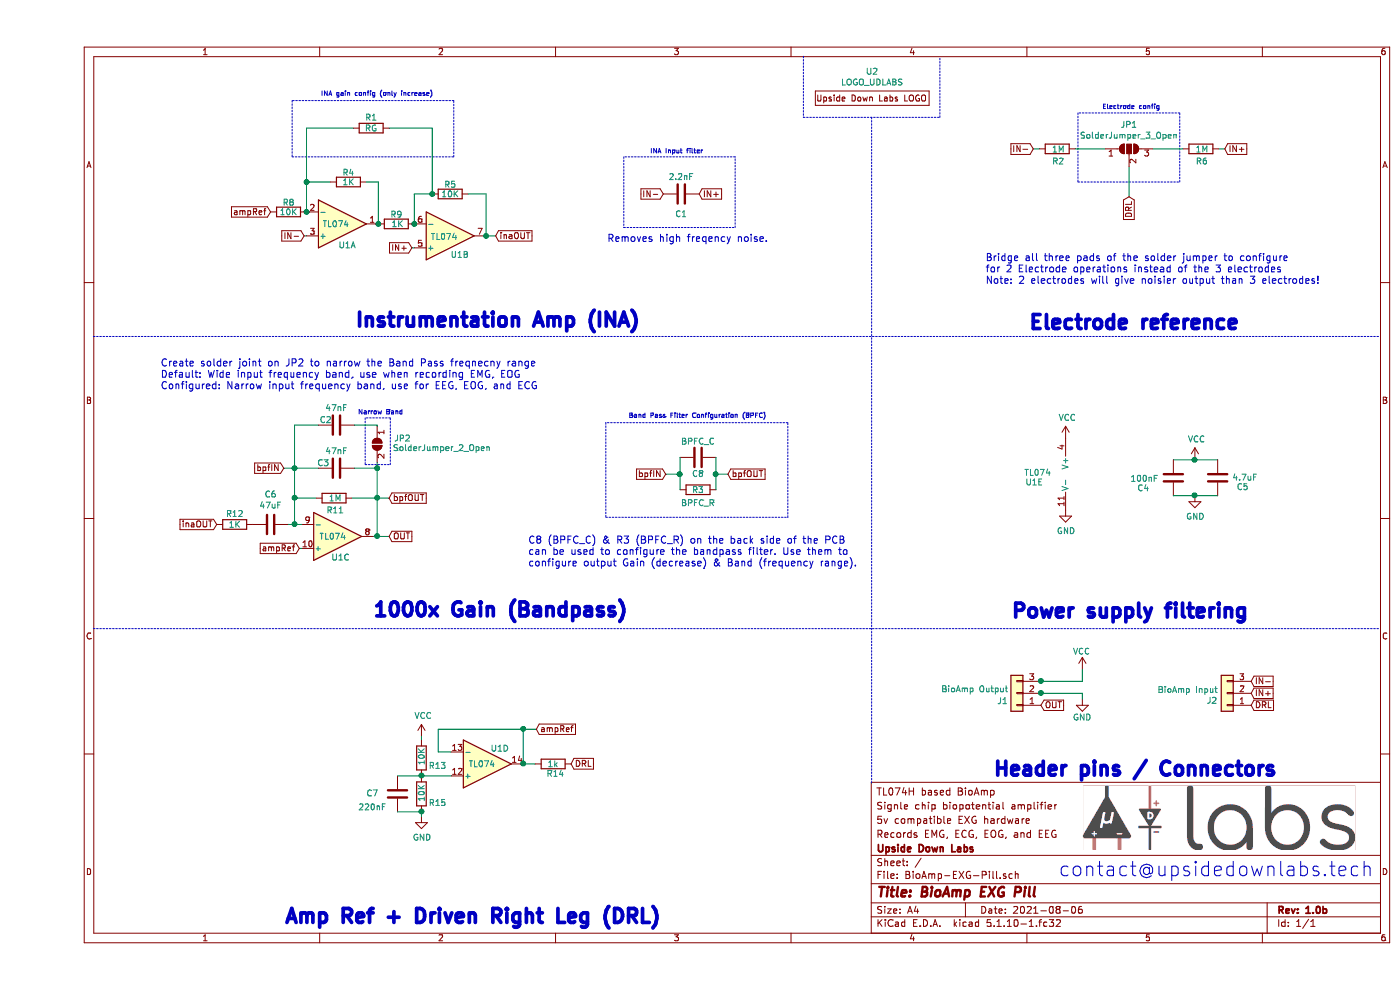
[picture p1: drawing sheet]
EESchema Schematic File Version 4
EELAYER 30 0
EELAYER END
$Descr A4 11693 8268
encoding utf-8
Sheet 1 1
Title "BioAmp EXG Pill"
Date "2021-08-06"
Rev "1.0b"
Comp "Upside Down Labs"
Comment1 "Records EMG, ECG, EOG, and EEG"
Comment2 "5v compatible EXG hardware"
Comment3 "Signle chip biopotential amplifier"
Comment4 "TL074H based BioAmp"
$EndDescr
$Comp
L Amplifier_Operational:TL074 U1
U 2 1
P 3450 1970
F 0 "U1" H 3530 2130 50  0000 C CNN
F 1 "TL074" H 3400 1980 50  0000 C CNN
F 2 "Package_SO:TSSOP-14_4.4x5mm_P0.65mm" H 3400 2070 50  0001 C CNN
F 3 "http://www.ti.com/lit/ds/symlink/tl071.pdf" H 3500 2170 50  0001 C CNN
	2    3450 1970
	1    0    0    1   
$EndComp
$Comp
L Amplifier_Operational:TL074 U1
U 5 1
P 8690 3960
F 0 "U1" H 8255 3895 50  0000 L CNN
F 1 "TL074" H 8245 3975 50  0000 L CNN
F 2 "Package_SO:TSSOP-14_4.4x5mm_P0.65mm" H 8640 4060 50  0001 C CNN
F 3 "http://www.ti.com/lit/ds/symlink/tl071.pdf" H 8740 4160 50  0001 C CNN
	5    8690 3960
	1    0    0    -1  
$EndComp
$Comp
L Device:R R9
U 1 1
P 3000 1870
F 0 "R9" V 2920 1870 50  0000 C CNN
F 1 "1K" V 3000 1880 50  0000 C CNN
F 2 "Resistor_SMD:R_0603_1608Metric_Pad0.98x0.95mm_HandSolder" V 2930 1870 50  0001 C CNN
F 3 "~" H 3000 1870 50  0001 C CNN
	1    3000 1870
	0    1    1    0   
$EndComp
$Comp
L Device:R R4
U 1 1
P 2600 1520
F 0 "R4" V 2520 1520 50  0000 C CNN
F 1 "1K" V 2600 1520 50  0000 C CNN
F 2 "Resistor_SMD:R_0603_1608Metric_Pad0.98x0.95mm_HandSolder" V 2530 1520 50  0001 C CNN
F 3 "~" H 2600 1520 50  0001 C CNN
	1    2600 1520
	0    1    1    0   
$EndComp
$Comp
L Device:R R5
U 1 1
P 3450 1620
F 0 "R5" V 3370 1620 50  0000 C CNN
F 1 "10K" V 3450 1620 50  0000 C CNN
F 2 "Resistor_SMD:R_0603_1608Metric_Pad0.98x0.95mm_HandSolder" V 3380 1620 50  0001 C CNN
F 3 "~" H 3450 1620 50  0001 C CNN
	1    3450 1620
	0    1    1    0   
$EndComp
Text GLabel 3830 1970 2    50   Input ~ 0
inaOUT
Text GLabel 2230 1970 0    50   Input ~ 0
IN-
Text GLabel 3130 2070 0    50   Input ~ 0
IN+
Wire Wire Line
	2750 1520 2850 1520
Wire Wire Line
	2850 1520 2850 1870
Wire Wire Line
	2450 1520 2250 1520
Wire Wire Line
	3600 1620 3750 1620
Wire Wire Line
	3750 1620 3750 1970
Wire Wire Line
	3300 1620 3150 1620
Wire Wire Line
	3150 1620 3150 1870
Connection ~ 3150 1870
$Comp
L power:VCC #PWR07
U 1 1
P 3210 6150
F 0 "#PWR07" H 3210 6000 50  0001 C CNN
F 1 "VCC" H 3225 6323 50  0000 C CNN
F 2 "" H 3210 6150 50  0001 C CNN
F 3 "" H 3210 6150 50  0001 C CNN
	1    3210 6150
	1    0    0    -1  
$EndComp
Text Notes 2650 2750 0    118  ~ 24
Instrumentation Amp (INA)
Text Notes 2800 5170 0    118  ~ 24
1000x Gain (Bandpass)
Text Notes 2060 7730 0    118  ~ 24
Amp Ref + Driven Right Leg (DRL) 
Text Notes 8130 5180 0    118  ~ 24
Power supply filtering
$Comp
L Amplifier_Operational:TL074 U1
U 4 1
P 3760 6380
F 0 "U1" H 3865 6255 50  0000 C CNN
F 1 "TL074" H 3715 6385 50  0000 C CNN
F 2 "Package_SO:TSSOP-14_4.4x5mm_P0.65mm" H 3710 6480 50  0001 C CNN
F 3 "http://www.ti.com/lit/ds/symlink/tl071.pdf" H 3810 6580 50  0001 C CNN
	4    3760 6380
	1    0    0    1   
$EndComp
Text GLabel 4460 6380 2    50   Input ~ 0
DRL
$Comp
L Device:R R14
U 1 1
P 4310 6380
F 0 "R14" V 4390 6400 50  0000 C CNN
F 1 "1k" V 4310 6380 50  0000 C CNN
F 2 "Resistor_SMD:R_0603_1608Metric_Pad0.98x0.95mm_HandSolder" V 4240 6380 50  0001 C CNN
F 3 "~" H 4310 6380 50  0001 C CNN
	1    4310 6380
	0    1    1    0   
$EndComp
$Comp
L Amplifier_Operational:TL074 U1
U 1 1
P 2550 1870
F 0 "U1" H 2590 2050 50  0000 C CNN
F 1 "TL074" H 2495 1875 50  0000 C CNN
F 2 "Package_SO:TSSOP-14_4.4x5mm_P0.65mm" H 2500 1970 50  0001 C CNN
F 3 "http://www.ti.com/lit/ds/symlink/tl071.pdf" H 2600 2070 50  0001 C CNN
	1    2550 1870
	1    0    0    1   
$EndComp
Connection ~ 2850 1870
Connection ~ 2250 1770
Wire Wire Line
	4060 6380 4060 6090
Wire Wire Line
	4060 6090 3350 6090
Wire Wire Line
	3350 6090 3350 6280
Wire Wire Line
	3350 6280 3460 6280
Text GLabel 4170 6090 2    50   Input ~ 0
ampRef
Wire Wire Line
	4160 6380 4060 6380
Connection ~ 4060 6380
Wire Wire Line
	4170 6090 4060 6090
Connection ~ 4060 6090
Wire Wire Line
	3750 1970 3830 1970
Connection ~ 3750 1970
Text GLabel 1950 1770 0    50   Input ~ 0
ampRef
Wire Wire Line
	2940 1070 3300 1070
Wire Wire Line
	3300 1070 3300 1620
Connection ~ 3300 1620
Wire Wire Line
	2640 1070 2250 1070
Wire Wire Line
	2250 1070 2250 1520
Connection ~ 2250 1520
Wire Wire Line
	2250 1520 2250 1770
Wire Notes Line
	2130 840  2130 1310
Wire Notes Line
	2130 1310 3480 1310
Wire Notes Line
	3480 1310 3480 840 
Wire Notes Line
	3480 840  2130 840 
Text Notes 2370 810  0    39   ~ 0
INA gain config (only increase)
$Comp
L Device:R R8
U 1 1
P 2100 1770
F 0 "R8" V 2020 1770 50  0000 C CNN
F 1 "10K" V 2100 1770 50  0000 C CNN
F 2 "Resistor_SMD:R_0603_1608Metric_Pad0.98x0.95mm_HandSolder" V 2030 1770 50  0001 C CNN
F 3 "~" H 2100 1770 50  0001 C CNN
	1    2100 1770
	0    1    1    0   
$EndComp
$Comp
L Amplifier_Operational:TL074 U1
U 3 1
P 2510 4480
F 0 "U1" H 2535 4660 50  0000 C CNN
F 1 "TL074" H 2470 4485 50  0000 C CNN
F 2 "Package_SO:TSSOP-14_4.4x5mm_P0.65mm" H 2460 4580 50  0001 C CNN
F 3 "http://www.ti.com/lit/ds/symlink/tl071.pdf" H 2560 4680 50  0001 C CNN
	3    2510 4480
	1    0    0    1   
$EndComp
$Comp
L Device:R R11
U 1 1
P 2480 4160
F 0 "R11" V 2580 4170 50  0000 C CNN
F 1 "1M" V 2480 4170 50  0000 C CNN
F 2 "Resistor_SMD:R_0603_1608Metric_Pad0.98x0.95mm_HandSolder" V 2410 4160 50  0001 C CNN
F 3 "~" H 2480 4160 50  0001 C CNN
	1    2480 4160
	0    1    1    0   
$EndComp
$Comp
L Device:R R12
U 1 1
P 1650 4380
F 0 "R12" V 1560 4380 50  0000 C CNN
F 1 "1K" V 1650 4380 50  0000 C CNN
F 2 "Resistor_SMD:R_0603_1608Metric_Pad0.98x0.95mm_HandSolder" V 1580 4380 50  0001 C CNN
F 3 "~" H 1650 4380 50  0001 C CNN
	1    1650 4380
	0    1    1    0   
$EndComp
$Comp
L Device:C C6
U 1 1
P 1950 4380
F 0 "C6" V 1698 4380 50  0000 C CNN
F 1 "47uF" V 1789 4380 50  0000 C CNN
F 2 "Capacitor_SMD:C_0805_2012Metric_Pad1.18x1.45mm_HandSolder" H 1988 4230 50  0001 C CNN
F 3 "~" H 1950 4380 50  0001 C CNN
	1    1950 4380
	0    1    1    0   
$EndComp
Text GLabel 2940 4480 2    50   Input ~ 0
OUT
Text GLabel 1500 4380 0    50   Input ~ 0
inaOUT
Text GLabel 2190 4580 0    50   Input ~ 0
ampRef
Wire Wire Line
	2100 4380 2150 4380
Wire Wire Line
	2330 4160 2150 4160
Wire Wire Line
	2150 4160 2150 4380
Connection ~ 2150 4380
Wire Wire Line
	2150 4380 2210 4380
$Comp
L Device:C C2
U 1 1
P 2500 3550
F 0 "C2" V 2540 3460 50  0000 C CNN
F 1 "47nF" V 2640 3550 50  0000 C CNN
F 2 "Capacitor_SMD:C_0603_1608Metric_Pad1.08x0.95mm_HandSolder" H 2538 3400 50  0001 C CNN
F 3 "~" H 2500 3550 50  0001 C CNN
	1    2500 3550
	0    1    -1   0   
$EndComp
Wire Wire Line
	2350 3910 2150 3910
Wire Wire Line
	2150 3910 2150 4160
Connection ~ 2150 4160
Wire Wire Line
	2350 3550 2150 3550
Wire Wire Line
	2150 3550 2150 3910
Connection ~ 2150 3910
$Comp
L Device:C C5
U 1 1
P 9860 3990
F 0 "C5" H 9650 4070 50  0000 C CNN
F 1 "4.7uF" H 9630 3990 50  0000 C CNN
F 2 "Capacitor_SMD:C_0603_1608Metric_Pad1.08x0.95mm_HandSolder" H 9898 3840 50  0001 C CNN
F 3 "~" H 9860 3990 50  0001 C CNN
	1    9860 3990
	-1   0    0    1   
$EndComp
$Comp
L Device:C C4
U 1 1
P 9490 3990
F 0 "C4" H 9740 4080 50  0000 C CNN
F 1 "100nF" H 9730 4000 50  0000 C CNN
F 2 "Capacitor_SMD:C_0603_1608Metric_Pad1.08x0.95mm_HandSolder" H 9528 3840 50  0001 C CNN
F 3 "~" H 9490 3990 50  0001 C CNN
	1    9490 3990
	-1   0    0    1   
$EndComp
$Comp
L power:GND #PWR08
U 1 1
P 3210 6820
F 0 "#PWR08" H 3210 6570 50  0001 C CNN
F 1 "GND" H 3215 6647 50  0000 C CNN
F 2 "" H 3210 6820 50  0001 C CNN
F 3 "" H 3210 6820 50  0001 C CNN
	1    3210 6820
	1    0    0    -1  
$EndComp
$Comp
L Device:C C7
U 1 1
P 3010 6630
F 0 "C7" H 2800 6635 50  0000 C CNN
F 1 "220nF" H 2800 6520 50  0000 C CNN
F 2 "Capacitor_SMD:C_0603_1608Metric_Pad1.08x0.95mm_HandSolder" H 3048 6480 50  0001 C CNN
F 3 "~" H 3010 6630 50  0001 C CNN
	1    3010 6630
	1    0    0    -1  
$EndComp
$Comp
L power:GND #PWR04
U 1 1
P 8590 4260
F 0 "#PWR04" H 8590 4010 50  0001 C CNN
F 1 "GND" H 8595 4087 50  0000 C CNN
F 2 "" H 8590 4260 50  0001 C CNN
F 3 "" H 8590 4260 50  0001 C CNN
	1    8590 4260
	1    0    0    -1  
$EndComp
$Comp
L power:VCC #PWR01
U 1 1
P 8590 3660
F 0 "#PWR01" H 8590 3510 50  0001 C CNN
F 1 "VCC" H 8605 3833 50  0000 C CNN
F 2 "" H 8590 3660 50  0001 C CNN
F 3 "" H 8590 3660 50  0001 C CNN
	1    8590 3660
	1    0    0    -1  
$EndComp
$Comp
L Device:R R13
U 1 1
P 3210 6330
F 0 "R13" H 3150 6400 50  0000 R CNN
F 1 "10K" V 3205 6395 50  0000 R CNN
F 2 "Resistor_SMD:R_0603_1608Metric_Pad0.98x0.95mm_HandSolder" V 3140 6330 50  0001 C CNN
F 3 "~" H 3210 6330 50  0001 C CNN
	1    3210 6330
	-1   0    0    1   
$EndComp
$Comp
L Device:R R15
U 1 1
P 3210 6630
F 0 "R15" H 3150 6710 50  0000 R CNN
F 1 "10K" V 3205 6700 50  0000 R CNN
F 2 "Resistor_SMD:R_0603_1608Metric_Pad0.98x0.95mm_HandSolder" V 3140 6630 50  0001 C CNN
F 3 "~" H 3210 6630 50  0001 C CNN
	1    3210 6630
	-1   0    0    1   
$EndComp
Wire Wire Line
	3460 6480 3210 6480
Connection ~ 3210 6480
Wire Wire Line
	3010 6480 3210 6480
Wire Wire Line
	3010 6780 3210 6780
Wire Wire Line
	3210 6820 3210 6780
Connection ~ 3210 6780
Wire Wire Line
	3210 6180 3210 6150
Wire Wire Line
	2210 4580 2190 4580
Wire Wire Line
	2230 1970 2250 1970
Wire Wire Line
	3150 2070 3130 2070
$Comp
L Device:R R1
U 1 1
P 2790 1070
F 0 "R1" V 2700 1070 50  0000 C CNN
F 1 "RG" V 2790 1070 50  0000 C CNN
F 2 "Resistor_SMD:R_0603_1608Metric_Pad0.98x0.95mm_HandSolder" V 2720 1070 50  0001 C CNN
F 3 "~" H 2790 1070 50  0001 C CNN
	1    2790 1070
	0    1    1    0   
$EndComp
Wire Notes Line
	470  2810 11220 2810
Wire Notes Line
	470  5250 11220 5250
Text Notes 8280 2770 0    118  ~ 24
Electrode reference
$Comp
L power:GND #PWR03
U 1 1
P 9670 4140
F 0 "#PWR03" H 9670 3890 50  0001 C CNN
F 1 "GND" H 9675 3967 50  0000 C CNN
F 2 "" H 9670 4140 50  0001 C CNN
F 3 "" H 9670 4140 50  0001 C CNN
	1    9670 4140
	1    0    0    -1  
$EndComp
$Comp
L power:VCC #PWR02
U 1 1
P 9670 3840
F 0 "#PWR02" H 9670 3690 50  0001 C CNN
F 1 "VCC" H 9685 4013 50  0000 C CNN
F 2 "" H 9670 3840 50  0001 C CNN
F 3 "" H 9670 3840 50  0001 C CNN
	1    9670 3840
	1    0    0    -1  
$EndComp
Wire Wire Line
	9860 3840 9670 3840
Connection ~ 9670 3840
Wire Wire Line
	9670 3840 9490 3840
Wire Wire Line
	9490 4140 9670 4140
Connection ~ 9670 4140
Wire Wire Line
	9670 4140 9860 4140
$Comp
L Device:C C1
U 1 1
P 5380 1620
F 0 "C1" V 5210 1620 50  0000 C CNN
F 1 "2.2nF" V 5520 1620 50  0000 C CNN
F 2 "Capacitor_SMD:C_0603_1608Metric_Pad1.08x0.95mm_HandSolder" H 5418 1470 50  0001 C CNN
F 3 "~" H 5380 1620 50  0001 C CNN
	1    5380 1620
	0    1    -1   0   
$EndComp
Text GLabel 5530 1620 2    50   Input ~ 0
IN+
Text GLabel 5230 1620 0    50   Input ~ 0
IN-
Text Notes 4100 4740 0    59   ~ 0
C8 (BPFC_C) & R3 (BPFC_R) on the back side of the PCB\ncan be used to configure the bandpass filter. Use them to\nconfigure output Gain (decrease) & Band (frequency range).
Wire Wire Line
	9870 1245 9920 1245
$Comp
L Jumper:SolderJumper_3_Open JP1
U 1 1
P 9120 1245
F 0 "JP1" H 9120 1450 50  0000 C CNN
F 1 "SolderJumper_3_Open" H 9120 1359 50  0000 C CNN
F 2 "Jumper:SolderJumper-3_P1.3mm_Open_RoundedPad1.0x1.5mm" H 9120 1245 50  0001 C CNN
F 3 "~" H 9120 1245 50  0001 C CNN
	1    9120 1245
	1    0    0    -1  
$EndComp
Text GLabel 9920 1245 2    50   Input ~ 0
IN+
Text GLabel 9120 1645 3    50   Input ~ 0
DRL
$Comp
L Device:R R6
U 1 1
P 9720 1245
F 0 "R6" V 9820 1255 50  0000 C CNN
F 1 "1M" V 9720 1255 50  0000 C CNN
F 2 "Resistor_SMD:R_0603_1608Metric_Pad0.98x0.95mm_HandSolder" V 9650 1245 50  0001 C CNN
F 3 "~" H 9720 1245 50  0001 C CNN
	1    9720 1245
	0    1    1    0   
$EndComp
Wire Wire Line
	8320 1245 8370 1245
$Comp
L Device:R R2
U 1 1
P 8520 1245
F 0 "R2" V 8620 1255 50  0000 C CNN
F 1 "1M" V 8520 1255 50  0000 C CNN
F 2 "Resistor_SMD:R_0603_1608Metric_Pad0.98x0.95mm_HandSolder" V 8450 1245 50  0001 C CNN
F 3 "~" H 8520 1245 50  0001 C CNN
	1    8520 1245
	0    1    1    0   
$EndComp
Text GLabel 8320 1245 0    50   Input ~ 0
IN-
Text Notes 8895 920  0    39   ~ 0
Electrode config
Wire Wire Line
	9120 1395 9120 1645
Wire Wire Line
	9320 1245 9570 1245
Wire Wire Line
	8670 1245 8920 1245
Wire Notes Line
	8695 945  8695 1520
Wire Notes Line
	8695 1520 9545 1520
Wire Notes Line
	9545 1520 9545 945 
Wire Notes Line
	9545 945  8695 945 
$Comp
L Jumper:SolderJumper_2_Open JP2
U 1 1
P 2840 3710
F 0 "JP2" V 2790 3850 50  0000 L CNN
F 1 "SolderJumper_2_Open" V 2870 3840 50  0000 L CNN
F 2 "Jumper:SolderJumper-2_P1.3mm_Open_RoundedPad1.0x1.5mm" H 2840 3710 50  0001 C CNN
F 3 "~" H 2840 3710 50  0001 C CNN
	1    2840 3710
	0    1    1    0   
$EndComp
Wire Wire Line
	2650 3550 2840 3550
Wire Wire Line
	2840 3550 2840 3560
Text Notes 2680 3470 0    39   ~ 0
Narrow Band
Wire Notes Line
	2740 3490 2740 3880
Wire Notes Line
	2740 3880 2950 3880
Wire Notes Line
	2950 3880 2950 3490
Wire Notes Line
	2950 3490 2740 3490
Wire Notes Line
	4900 1310 4900 1900
Wire Notes Line
	4900 1900 5830 1900
Wire Notes Line
	5830 1900 5830 1310
Wire Notes Line
	5830 1310 4900 1310
Text Notes 5120 1290 0    39   ~ 0
INA Input filter
Text GLabel 2060 3910 0    50   Input ~ 0
bpfIN
Wire Wire Line
	2060 3910 2150 3910
Text GLabel 2940 4160 2    50   Input ~ 0
bpfOUT
Wire Wire Line
	2840 3860 2840 3910
Wire Wire Line
	2650 3910 2840 3910
Wire Wire Line
	2840 3910 2840 4160
Wire Wire Line
	2840 4480 2810 4480
Connection ~ 2840 3910
Wire Wire Line
	2940 4480 2840 4480
Connection ~ 2840 4480
Wire Wire Line
	2940 4160 2840 4160
Connection ~ 2840 4160
Wire Wire Line
	2840 4160 2840 4480
Wire Wire Line
	2630 4160 2840 4160
$Comp
L Device:C C3
U 1 1
P 2500 3910
F 0 "C3" V 2540 3800 50  0000 C CNN
F 1 "47nF" V 2640 3910 50  0000 C CNN
F 2 "Capacitor_SMD:C_0603_1608Metric_Pad1.08x0.95mm_HandSolder" H 2538 3760 50  0001 C CNN
F 3 "~" H 2500 3910 50  0001 C CNN
	1    2500 3910
	0    1    -1   0   
$EndComp
$Comp
L Device:C C8
U 1 1
P 5520 3820
F 0 "C8" V 5380 3820 50  0000 C CNN
F 1 "BPFC_C" V 5650 3820 50  0000 C CNN
F 2 "Capacitor_SMD:C_0603_1608Metric_Pad1.08x0.95mm_HandSolder" H 5558 3670 50  0001 C CNN
F 3 "~" H 5520 3820 50  0001 C CNN
	1    5520 3820
	0    1    -1   0   
$EndComp
$Comp
L Device:R R3
U 1 1
P 5520 4090
F 0 "R3" V 5520 4090 50  0000 C CNN
F 1 "BPFC_R" V 5630 4090 50  0000 C CNN
F 2 "Resistor_SMD:R_0603_1608Metric_Pad0.98x0.95mm_HandSolder" V 5450 4090 50  0001 C CNN
F 3 "~" H 5520 4090 50  0001 C CNN
	1    5520 4090
	0    1    1    0   
$EndComp
Wire Wire Line
	5670 3820 5670 3960
Wire Wire Line
	5370 3820 5370 3960
Wire Wire Line
	5770 3960 5670 3960
Connection ~ 5670 3960
Wire Wire Line
	5670 3960 5670 4090
Wire Wire Line
	5250 3960 5370 3960
Connection ~ 5370 3960
Wire Wire Line
	5370 3960 5370 4090
Text GLabel 5770 3960 2    50   Input ~ 0
bpfOUT
Text GLabel 5250 3960 0    50   Input ~ 0
bpfIN
Wire Notes Line
	4750 3530 4750 4320
Wire Notes Line
	4750 4320 6270 4320
Wire Notes Line
	6270 4320 6270 3530
Wire Notes Line
	6270 3530 4750 3530
Text Notes 4940 3500 0    39   ~ 0
Band Pass Filter Configuration (BPFC)
Text Notes 8530 7330 0    118  ~ 0
contact@upsidedownlabs.tech
$Comp
L udlabs:LOGO_UDLABS U2
U 1 1
P 6950 940
F 0 "U2" H 6975 1285 50  0000 C CNN
F 1 "LOGO_UDLABS" H 6975 1194 50  0000 C CNN
F 2 "udlabs:EXG" H 6950 940 50  0001 C CNN
F 3 "" H 6950 940 50  0001 C CNN
	1    6950 940 
	1    0    0    -1  
$EndComp
Wire Notes Line
	6400 470  6400 980 
Wire Notes Line
	6400 980  7540 980 
Wire Notes Line
	7540 980  7540 480 
Text Notes 7980 6500 0    118  ~ 24
Header pins / Connectors
Text GLabel 10140 5790 2    50   Input ~ 0
IN+
Text GLabel 10140 5690 2    50   Input ~ 0
IN-
Text GLabel 10140 5890 2    50   Input ~ 0
DRL
$Comp
L Connector_Generic:Conn_01x03 J2
U 1 1
P 9940 5790
F 0 "J2" H 10020 5855 50  0000 L CNN
F 1 "BioAmp Input" H 10015 5765 50  0000 L CNN
F 2 "Connector_PinHeader_2.54mm:PinHeader_1x03_P2.54mm_Vertical" H 9940 5790 50  0001 C CNN
F 3 "~" H 9940 5790 50  0001 C CNN
	1    9940 5790
	-1   0    0    1   
$EndComp
Wire Wire Line
	8385 5790 8730 5790
Connection ~ 8385 5790
Wire Wire Line
	8730 5790 8730 5840
Wire Wire Line
	8380 5790 8385 5790
Wire Wire Line
	8385 5690 8730 5690
Connection ~ 8385 5690
Wire Wire Line
	8730 5690 8730 5590
Wire Wire Line
	8380 5690 8385 5690
$Comp
L Connector_Generic:Conn_01x03 J1
U 1 1
P 8185 5790
F 0 "J1" H 8260 5860 50  0000 L CNN
F 1 "BioAmp Output" H 8255 5760 50  0000 L CNN
F 2 "Connector_PinHeader_2.54mm:PinHeader_1x03_P2.54mm_Vertical" H 8185 5790 50  0001 C CNN
F 3 "~" H 8185 5790 50  0001 C CNN
	1    8185 5790
	-1   0    0    1   
$EndComp
$Comp
L power:VCC #PWR05
U 1 1
P 8730 5590
F 0 "#PWR05" H 8730 5440 50  0001 C CNN
F 1 "VCC" H 8650 5740 50  0000 L CNN
F 2 "" H 8730 5590 50  0001 C CNN
F 3 "" H 8730 5590 50  0001 C CNN
	1    8730 5590
	1    0    0    -1  
$EndComp
$Comp
L power:GND #PWR06
U 1 1
P 8730 5840
F 0 "#PWR06" H 8730 5590 50  0001 C CNN
F 1 "GND" H 8730 5690 50  0000 C CNN
F 2 "" H 8730 5840 50  0001 C CNN
F 3 "" H 8730 5840 50  0001 C CNN
	1    8730 5840
	1    0    0    -1  
$EndComp
Text GLabel 8385 5890 2    50   Input ~ 0
OUT
Wire Notes Line
	6970 6540 6970 980 
Text Notes 4760 2030 0    59   ~ 0
Removes high freqency noise.
Text Notes 1030 3260 0    59   ~ 0
Create solder joint on JP2 to narrow the Band Pass freqnecny range\nDefault: Wide input frequency band, use when recording EMG, EOG\nConfigured: Narrow input frequency band, use for EEG, EOG, and ECG
Text Notes 7920 2380 0    59   ~ 0
Bridge all three pads of the solder jumper to configure\nfor 2 Electrode operations instead of the 3 electrodes\nNote: 2 electrodes will give noisier output than 3 electrodes!
$EndSCHEMATC
